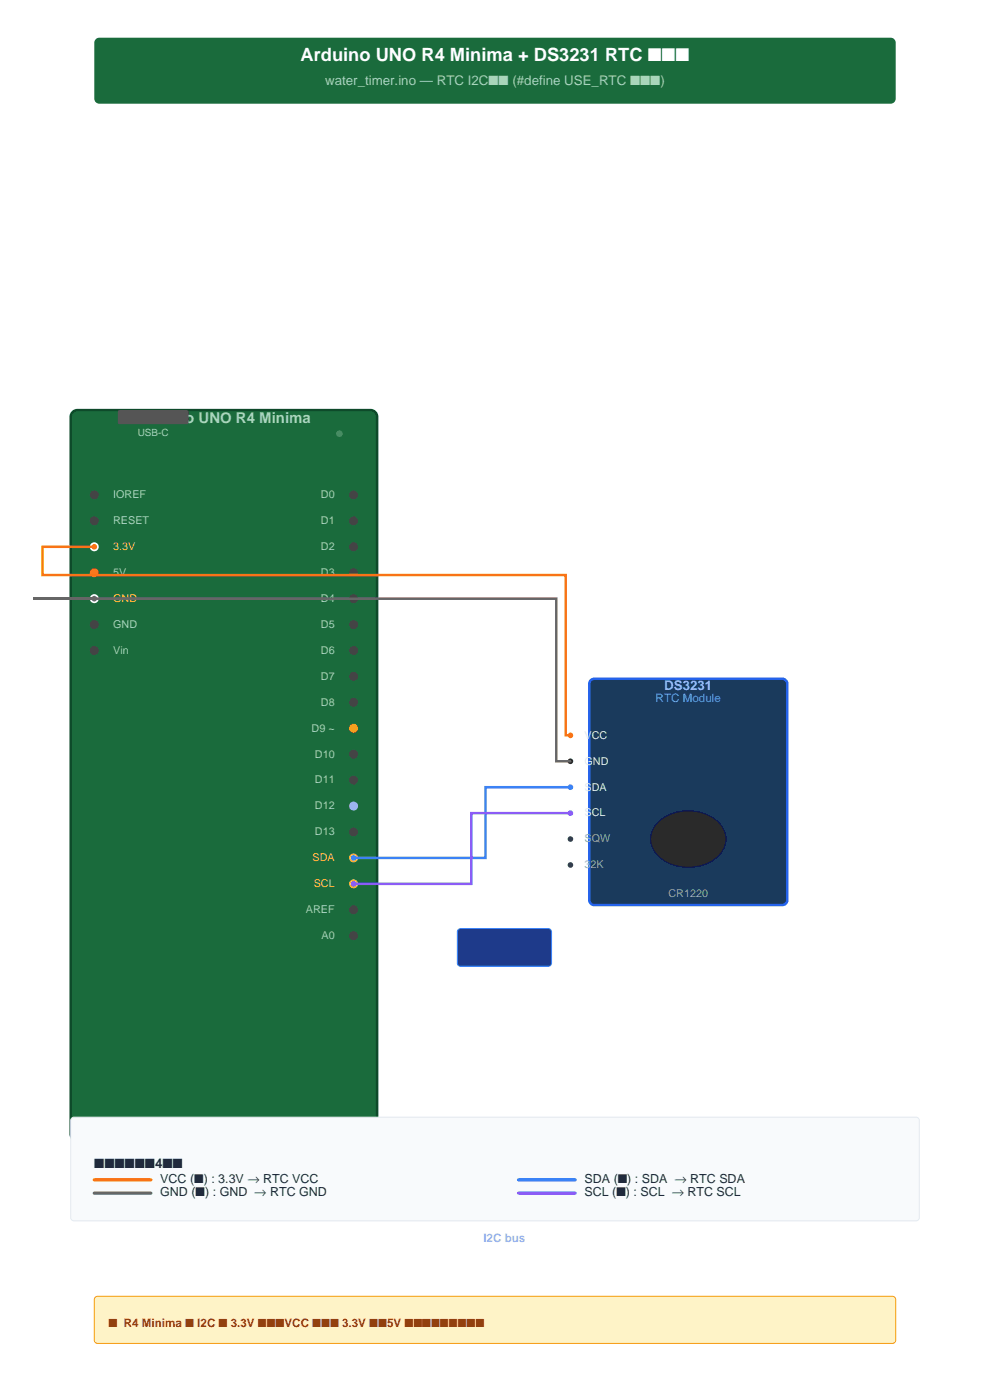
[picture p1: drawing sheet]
<svg xmlns="http://www.w3.org/2000/svg" width="210mm" height="297mm" viewBox="0 0 210 297" stroke-linecap="round" stroke-linejoin="round" font-family="sans-serif">
<path d="M20.4 8.2l.7-.2h167.8a1.06 1.06 0 0 1 1.1 1.1v11.8a1.06 1.06 0 0 1-1.1 1.1h-167.8a1.06 1.06 0 0 1-1.1-1.1v-11.8z" fill-rule="evenodd" fill="#1a6b3c"/>
<path d="M15.3 87.6l.7-.5 .4-.1h62.2a1.41 1.41 0 0 1 1.4 1.4v152.2a1.41 1.41 0 0 1-1.4 1.4h-62.2a1.41 1.41 0 0 1-1.4-1.4v-152.2z" fill-rule="evenodd" fill="#1a6b3c" stroke="#0e4a2a" stroke-width=".53"/>
<path d="M25 87.2l.4-.2h14.2l.4 .4v2.2l-.4 .4h-14.2l-.4-.4z" fill-rule="evenodd" fill="#555"/>
<circle cx="72" cy="92" r=".71" fill="#22c55e"/>
<g fill="#444" stroke="#444" stroke-width=".35">
<circle cx="20" cy="105" r=".78"/>
<circle cx="20" cy="110.5" r=".78"/>
</g>
<circle cx="20" cy="116" r=".78" fill="#f97316" stroke="#fff" stroke-width=".35"/>
<circle cx="20" cy="121.5" r=".78" fill="#ef4444" stroke="#ef4444" stroke-width=".35"/>
<circle cx="20" cy="127" r=".78" fill="#666" stroke="#fff" stroke-width=".35"/>
<g fill="#444" stroke="#444" stroke-width=".35">
<circle cx="20" cy="132.5" r=".78"/>
<circle cx="20" cy="138" r=".78"/>
<circle cx="75" cy="105" r=".78"/>
<circle cx="75" cy="110.5" r=".78"/>
<circle cx="75" cy="116" r=".78"/>
<circle cx="75" cy="121.5" r=".78"/>
<circle cx="75" cy="127" r=".78"/>
<circle cx="75" cy="132.5" r=".78"/>
<circle cx="75" cy="138" r=".78"/>
<circle cx="75" cy="143.5" r=".78"/>
<circle cx="75" cy="149" r=".78"/>
<circle cx="75" cy="160" r=".78"/>
<circle cx="75" cy="165.5" r=".78"/>
<circle cx="75" cy="176.5" r=".78"/>
</g>
<circle cx="75" cy="154.5" r=".78" fill="#f59e0b" stroke="#f59e0b" stroke-width=".35"/>
<circle cx="75" cy="171" r=".78" fill="#a78bfa" stroke="#a78bfa" stroke-width=".35"/>
<circle cx="75" cy="182" r=".78" fill="#3b82f6" stroke="#fcd34d" stroke-width=".35"/>
<circle cx="75" cy="187.5" r=".78" fill="#8b5cf6" stroke="#fcd34d" stroke-width=".35"/>
<g fill="#444" stroke="#444" stroke-width=".35">
<circle cx="75" cy="193" r=".78"/>
<circle cx="75" cy="198.5" r=".78"/>
</g>
<path d="M125.4 144.2l.7-.2h39.8a1.06 1.06 0 0 1 1.1 1.1v45.8a1.06 1.06 0 0 1-1.1 1.1h-39.8a1.06 1.06 0 0 1-1.1-1.1v-45.8z" fill-rule="evenodd" fill="#1a3a5c" stroke="#2563eb" stroke-width=".53"/>
<path d="M139.3 174.7a9.6 9.6 0 0 1 13.4 0 5 5 0 0 1-1.5 7.8 9.7 9.7 0 0 1-11.9-1.2 4.8 4.8 0 0 1 0-6.6z" fill-rule="evenodd" fill="#2a2a2a" stroke="#000555" stroke-width=".21"/>
<circle cx="121" cy="156" r=".78" fill="#f97316" stroke="#fff" stroke-width=".35"/>
<circle cx="121" cy="161.5" r=".78" fill="#222" stroke="#fff" stroke-width=".35"/>
<circle cx="121" cy="167" r=".78" fill="#3b82f6" stroke="#fff" stroke-width=".35"/>
<circle cx="121" cy="172.5" r=".78" fill="#8b5cf6" stroke="#fff" stroke-width=".35"/>
<g fill="#334155" stroke="#fff" stroke-width=".35">
<circle cx="121" cy="178" r=".78"/>
<circle cx="121" cy="183.5" r=".78"/>
</g>
<path d="M20 116h-11v6h111v34h1" fill="none" stroke="#f97316" stroke-width=".53"/>
<path d="M20 127h-13h111v34.5h3" fill="none" stroke="#666" stroke-width=".53"/>
<path d="M121 167h-18v15h-28" fill="none" stroke="#3b82f6" stroke-width=".53"/>
<path d="M121 172.5h-21v15h-25" fill="none" stroke="#8b5cf6" stroke-width=".53"/>
<path d="M97.2 197.2l.5-.2h18.6a.71 .71 0 0 1 .7 .7v6.6a.71 .71 0 0 1-.7 .7h-18.6a.71 .71 0 0 1-.7-.7v-6.6z" fill-rule="evenodd" fill="#1e3a8a" stroke="#3b82f6" stroke-width=".21"/>
<path d="M15.2 237.2l.5-.2h178.6a.71 .71 0 0 1 .7 .7v20.6a.71 .71 0 0 1-.7 .7h-178.6a.71 .71 0 0 1-.7-.7v-20.6z" fill-rule="evenodd" fill="#f8fafc" stroke="#e2e8f0" stroke-width=".21"/>
<path d="M20 250.3h12" fill="none" stroke="#f97316" stroke-width=".71"/>
<path d="M20 253.1h12" fill="none" stroke="#666" stroke-width=".71"/>
<path d="M110 250.3h12" fill="none" stroke="#3b82f6" stroke-width=".71"/>
<path d="M110 253.1h12" fill="none" stroke="#8b5cf6" stroke-width=".71"/>
<path d="M20.2 275.2l.5-.2h168.6a.71 .71 0 0 1 .7 .7v8.6a.71 .71 0 0 1-.7 .7h-168.6a.71 .71 0 0 1-.7-.7v-8.6z" fill-rule="evenodd" fill="#fef3c7" stroke="#f59e0b" stroke-width=".21"/>
<text font-size="3.9" fill="#fff" x="63.8" y="13">Arduino UNO R4 Minima + DS3231 RTC ■■■</text>
<text font-size="3.2" fill="#a8d5b5" x="29.1" y="89.8">Arduino UNO R4 Minima</text>
<text font-size="2.8" fill="#a8d5b5" x="69" y="18">water_timer.ino — RTC I2C■■ (#define USE_RTC ■■■)</text>
<text font-size="2.8" fill="#93c5fd" x="140.9" y="146.5">DS3231</text>
<text font-size="2.8" fill="#1e293b" x="20" y="247.8">■■■■■■4■■</text>
<g font-size="2.6" fill="#1e293b">
<text x="34" y="251">VCC (■) : 3.3V → RTC VCC</text>
<text x="124" y="251">SDA (■) : SDA → RTC SDA</text>
<text x="34" y="253.8">GND (■) : GND → RTC GND</text>
<text x="124" y="253.8">SCL (■) : SCL → RTC SCL</text>
</g>
<text font-size="2.5" fill="#60a5fa" x="139.1" y="148.9">RTC Module</text>
<text font-size="2.5" fill="#93c5fd" x="102.5" y="263.5">I2C bus</text>
<text font-size="2.5" fill="#92400e" x="23" y="281.5">■ R4 Minima ■ I2C ■ 3.3V ■■■VCC ■■■ 3.3V ■■5V ■■■■■■■■■</text>
<g font-size="2.3" fill="#a8d5b5">
<text x="24" y="105.7">IOREF</text>
<text x="68.1" y="105.7">D0</text>
<text x="24" y="111.2">RESET</text>
<text x="68.1" y="111.2">D1</text>
<text x="68.1" y="116.7">D2</text>
<text x="24" y="122.2">5V</text>
<text x="68.1" y="122.2">D3</text>
<text x="68.1" y="127.7">D4</text>
<text x="24" y="133.2">GND</text>
<text x="68.1" y="133.2">D5</text>
<text x="24" y="138.7">Vin</text>
<text x="68.1" y="138.7">D6</text>
<text x="68.1" y="144.2">D7</text>
<text x="68.1" y="149.7">D8</text>
<text x="66.1" y="155.2">D9 ~</text>
<text x="66.8" y="160.7">D10</text>
<text x="66.8" y="166.2">D11</text>
<text x="66.8" y="171.7">D12</text>
<text x="66.8" y="177.2">D13</text>
<text x="64.9" y="193.7">AREF</text>
<text x="68.2" y="199.2">A0</text>
</g>
<g font-size="2.3" fill="#fcd34d">
<text x="24" y="116.7">3.3V</text>
<text x="24" y="127.7">GND</text>
<text x="66.3" y="182.7">SDA</text>
<text x="66.5" y="188.2">SCL</text>
</g>
<g font-size="2.3" fill="#e2e8f0">
<text x="124" y="156.7">VCC</text>
<text x="124" y="162.2">GND</text>
<text x="124" y="167.7">SDA</text>
<text x="124" y="173.2">SCL</text>
</g>
<g font-size="2.3" fill="#94a3b8">
<text x="124" y="178.7">SQW</text>
<text x="124" y="184.2">32K</text>
<text x="141.8" y="190.2">CR1220</text>
</g>
<text font-size="2.1" fill="#a8d5b5" x="29.2" y="92.5">USB-C</text>
</svg>
